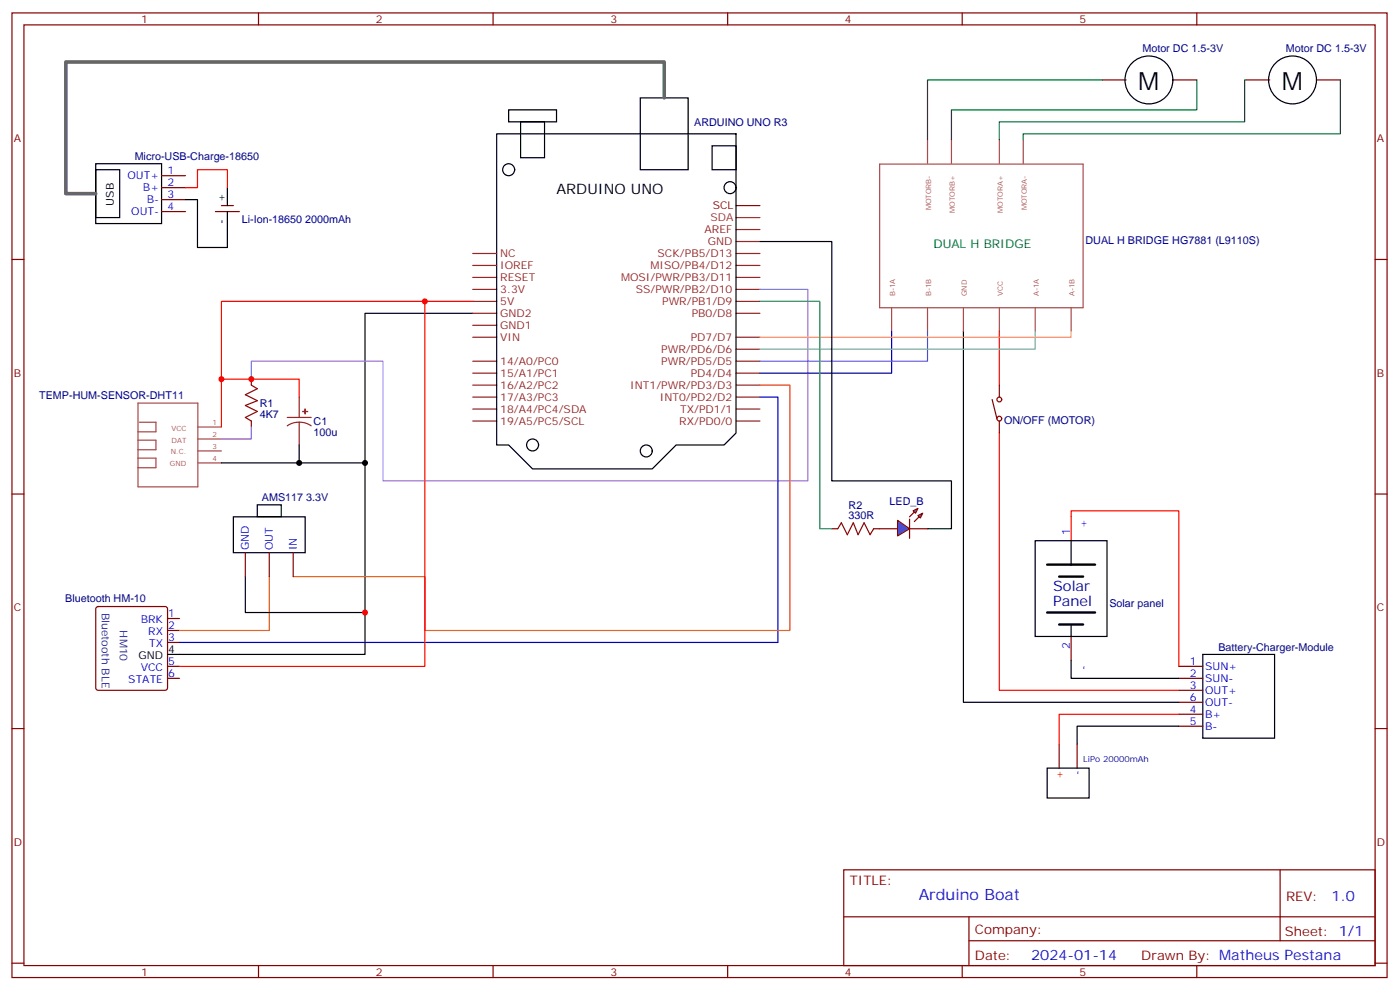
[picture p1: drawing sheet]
<svg xmlns="http://www.w3.org/2000/svg" width="413mm" height="292mm" viewBox="0 0 413 292" stroke-linecap="round" stroke-linejoin="round" font-family="sans-serif">
<g fill="none" stroke="#870000" stroke-width=".35">
<path d="M3.5 3.8h405.4v284.3h-405.4zM7.1 7.3h398.2v277.3h-398.2zM76.2 3.8v3.5M145.3 3.8v3.5M214.5 3.8v3.5M283.6 3.8v3.5M352.8 3.8v3.5M324.9 23.6h7.1M345.7 23.6h7.1M367.2 23.6h7.1M388.1 23.6h7M47.6 51.8h7.1"/>
<path d="M47.6 55.3h7.1M47.6 58.8h7.1M3.5 76.5h3.6M47.6 62.4h7.1M63.5 62.4h7.1M65.3 60.6h3.5M405.3 76.5h3.6M74.1 111.8v1.7M292.5 117.8l1.4 5.6M294.6 113.5v3.6M74.1 124.1v1.8M294.6 124.1v3.5"/>
<path d="M3.5 145.6h3.6M245.2 155.9h1.7M257.5 155.9h7.1M268.1 155.9h5.3M405.3 145.6h3.6M28.5 179l.4-.2h19.8l.5 .2 .2 .5v23.3l-.2 .5-.5 .2h-19.8l-.5-.3-.2-.4v-23.3zM72.3 162.9v7.1M79.4 162.9v7.1M86.4 162.9v7.1M49.4 196.4h3.5M49.4 200h3.5M49.4 182.3h3.5"/>
<path d="M49.4 185.8h3.5M49.4 189.4h3.5M315.7 187.6v7.1M347.5 196.4h7M347.5 200h7M3.5 214.8h3.6M312.2 219.4v7M317.5 219.4v7M347.5 203.5h7M347.5 207h7M347.5 210.5h7M347.5 214.1h7"/>
<path d="M405.3 214.8h3.6M248.7 256.4h156.6v28.2h-156.6zM377.3 256.4v20.9M248.7 270.2h156.5M285.6 277.3h119.6M285.6 270.2v14.2M3.5 283.9h3.6M76.2 284.6v3.5M145.3 284.6v3.5M214.5 284.6v3.5M283.6 284.6v3.5M352.8 284.6v3.5"/>
<path d="M405.3 283.9h3.6"/>
<circle cx="294.6" cy="117.8" r=".71"/>
<circle cx="294.6" cy="123.4" r=".71"/>
</g>
<g fill="none" stroke="#000" stroke-width=".35">
<path d="M146.4 39.4h70.6v88.2l-3.6 3.6h-14.1l-7 7h-35.3l-7.1-7h-3.5zM149.9 32.4h14.1v3.5h-14.1zM153.5 35.9h7v10.6h-7zM188.7 28.9h14.1v21.1h-14.1zM28.2 48.3h19.4v17.6h-19.4zM28.2 50h7.1v14.1h-7.1zM54.7 58.8h3.5v14.2h8.8v-10.6M67 55.3v5.3M209.9 43h7.1v7h-7.1zM224 71.2h21.2v70.5h35.3v14.2h-7.1M139.3 92.4h-31.7v44.1h-42.3M284 97.6v109.4h63.5"/>
<path d="M88.2 131.2v5.3M107.6 136.5v56.4h-58.2M68.8 152.3h21.2v10.6h-21.2zM75.8 148.8h7.1v3.5h-7.1zM305.2 159.4h21.1v28.2h-21.1zM315.7 159.4v7M72.3 170v10.6h35.3M315.7 194.7v5.3h31.8M315.7 184.1v3.5M354.5 192.9h21.2v24.7h-21.2zM347.5 214.1h-30v5.3M308.7 226.4h12.3v8.8h-12.3z"/>
<circle cx="338.7" cy="23.6" r="7.1"/>
<circle cx="381" cy="23.6" r="7.1"/>
<circle cx="149.9" cy="50" r="1.76"/>
<circle cx="215.2" cy="55.3" r="1.76"/>
<circle cx="157" cy="131.2" r="1.76"/>
<circle cx="190.5" cy="132.9" r="1.76"/>
</g>
<path d="M54.7 55.3h3.5v-5.3h8.8v5.3M125.2 88.8v107.6h-72.3M139.3 88.8h-74v23M294.6 97.6v15.9M88.2 117.1v-5.3h-22.9v14.1M294.6 127.6v75.9h52.9M315.7 159.4v-8.8h31.8v45.8M347.5 210.5h-35.3v8.9" fill="none" stroke="#f00" stroke-width=".35"/>
<path d="M308.7 166.4h14.1M312.2 170h7.1M308.7 180.6h14.1M312.2 184.1h7.1" fill="none" stroke="#000" stroke-width=".71"/>
<g fill="none" stroke="#a64a4a" stroke-width=".35">
<path d="M259.3 48.4h60v42.3h-60zM273.4 41.2v6.9M280.5 41.2v6.9M294.6 41.2v6.9M301.6 41.2v6.9M262.8 90.7v6.9M273.4 90.7v6.9M284 90.7v6.9M294.6 90.7v6.9M305.2 90.7v6.9M315.7 90.7v6.9M40.7 118.8h17.6v24.7h-17.6z"/>
<path d="M40.7 129.8h5.3v2.8h-5.3M40.7 135h5.3v2.9h-5.3M41 124.5h5v2.8h-5.3M58.3 125.9h7M58.3 129.4h7M58.3 132.9h7M58.3 136.5h7"/>
</g>
<g fill="none" stroke="#8c2424" stroke-width=".35">
<path d="M139.3 78.2h7.1M139.3 74.7h7.1M217 78.2h7M217 74.7h7M217 71.2h7M217 67.7h7M139.3 99.4h7.1M139.3 92.4h7.1M139.3 88.8h7.1M139.3 85.3h7.1M139.3 81.8h7.1M139.3 95.9h7.1"/>
<path d="M217 99.4h7M217 92.4h7M217 88.8h7M217 85.3h7M217 81.8h7M88.2 117.1v5.9M139.3 117.1h7.1M139.3 113.5h7.1M139.3 110h7.1M139.3 106.5h7.1M217 117.1h7M217 113.5h7"/>
<path d="M217 110h7M217 106.5h7M217 102.9h7M84.7 123h7M88.2 124.5l-1.9 .2-1.6 .8M88.2 124.5l1.8 .2 1.7 .8M88.2 124.5v6.7M139.3 124.1h7.1M139.3 120.6h7.1M217 124.1h7M217 120.6h7"/>
</g>
<g fill="#8c2424" stroke="#8c2424" stroke-width=".35">
<path d="M89.3 121.3h1.4z"/>
<path d="M89.9 120.6l.1 1.4z"/>
</g>
<path d="M324.9 23.6h-51.5v17.6M352.8 23.6v8.8h-72.3v8.8M367.2 23.6h-.3v12.3h-72.3v5.3M395.1 23.6v15.8h-93.5v1.8" fill="none" stroke="#008700" stroke-width=".35"/>
<path d="M74.1 113.5l1.7 1.1-3.5 1.7 3.5 1.8-3.5 1.4 3.5 1.8-3.5 1.7 1.8 1.1M246.9 155.9l1.1-1.8 1.8 3.5 1.7-3.5 1.4 3.5 1.8-3.5 1.8 3.5 1-1.7" fill="none" stroke="#a10000" stroke-width=".35"/>
<path d="M74.1 125.9v3.5h-8.8" fill="none" stroke="#93f" stroke-width=".35"/>
<path d="M217 64.1h7" fill="none" stroke="#933" stroke-width=".35"/>
<path d="M217 60.6h7" fill="none" stroke="#900" stroke-width=".35"/>
<path d="M195.8 28.9v-10.6h-176.4v38.8h8.8" fill="none" stroke="#666" stroke-width="1.1"/>
<path d="M224 85.3h14.1v56.4h-125.2v-35.2h-38.8v5.3" fill="none" stroke="#96f" stroke-width=".35"/>
<path d="M224 117.1h5.3v72.3h-176.4" fill="none" stroke="#00f" stroke-width=".35"/>
<path d="M224 113.5h8.8v72.3h-107.6v-15.8h-38.8M79.4 170v15.8h-26.5" fill="none" stroke="#f60" stroke-width=".35"/>
<path d="M262.8 97.6v12.4h-38.8" fill="none" stroke="#009" stroke-width=".35"/>
<path d="M273.4 97.6v8.9h-49.4" fill="none" stroke="#09f" stroke-width=".35"/>
<path d="M305.2 97.6v5.3h-81.2" fill="none" stroke="#6c9" stroke-width=".35"/>
<path d="M315.7 97.6v1.8h-91.7" fill="none" stroke="#fc3" stroke-width=".35"/>
<path d="M224 88.8h17.7v67.1h3.5" fill="none" stroke="#096" stroke-width=".35"/>
<g fill="#09f" stroke="#870000" stroke-width=".35">
<path d="M270.6 152l1.4-.7-.7 1.4z"/>
<path d="M269.2 150.6l1.4-.7-.7 1.4z"/>
</g>
<g fill="#870000" stroke="#870000" stroke-width=".35">
<path d="M269.5 153.7l1.4-1.4z"/>
<path d="M268.1 152.3l1.4-1.4z"/>
</g>
<path d="M268.1 153v5.7z" fill="#f00" stroke="#870000" stroke-width=".35"/>
<path d="M264.6 153.4l3.5 2.5-3.5 2.1z" fill="#09f" stroke="#870000" stroke-width=".35"/>
<circle cx="88.2" cy="136.5" r=".88" fill="#000"/>
<circle cx="74.1" cy="111.8" r=".88" fill="#c00"/>
<circle cx="107.6" cy="136.5" r=".88" fill="#000"/>
<g fill="#f00">
<circle cx="65.3" cy="111.8" r=".88"/>
<circle cx="125.2" cy="88.8" r=".88"/>
</g>
<circle cx="107.6" cy="180.6" r=".88" fill="#c00"/>
<g font-size="7.4">
<text x="335.5" y="26.6">M</text>
<text x="377.8" y="26.6">M</text>
</g>
<text font-size="4.6" fill="#00f" x="270.8" y="265.4">Arduino Boat</text>
<text font-size="4.2" x="164" y="57.1">ARDUINO UNO</text>
<g font-size="4.2" fill="#009">
<text x="310.4" y="174.3">Solar</text>
<text x="310.4" y="178.5">Panel</text>
</g>
<g font-size="4.2" fill="#00f">
<text x="392.5" y="265.7">1.0</text>
<text x="304" y="283">2024-01-14</text>
</g>
<g font-size="3.9" fill="#800">
<text x="250.5" y="261">TITLE:</text>
<text x="379.1" y="265.7">REV:</text>
<text x="287.4" y="275.2">Company:</text>
<text x="378.7" y="275.8">Sheet: 1/1</text>
<text x="287.4" y="282.9">Date:</text>
<text x="336.4" y="282.9">Drawn By: Matheus Pestana</text>
</g>
<text font-size="3.5" fill="#060" x="275.2" y="73">DUAL H BRIDGE</text>
<g font-size="3.2" fill="#800">
<text x="41.6" y="6.8">1</text>
<text x="110.8" y="6.8">2</text>
<text x="179.9" y="6.8">3</text>
<text x="249.1" y="6.8">4</text>
<text x="318.2" y="6.8">5</text>
<text x="4.1" y="41.9">A</text>
<text x="405.9" y="41.9">A</text>
<text x="4.1" y="111.1">B</text>
<text x="405.9" y="111.1">B</text>
<text x="4.1" y="180.2">C</text>
<text x="405.9" y="180.2">C</text>
<text x="4.1" y="249.3">D</text>
<text x="405.9" y="249.3">D</text>
<text x="41.6" y="287.6">1</text>
<text x="110.8" y="287.6">2</text>
<text x="179.9" y="287.6">3</text>
<text x="249.1" y="287.6">4</text>
<text x="318.2" y="287.6">5</text>
</g>
<g font-size="3.2" fill="#000080">
<text x="336.7" y="15.5">Motor DC 1.5-3V</text>
<text x="379.1" y="15.5">Motor DC 1.5-3V</text>
<text x="204.6" y="37.1">ARDUINO UNO R3</text>
<text x="39.7" y="47.2">Micro-USB-Charge-18650</text>
<text x="320" y="72">DUAL H BRIDGE HG7881 (L9110S)</text>
<text x="11.6" y="117.8">TEMP-HUM-SENSOR-DHT11</text>
<text x="76.6" y="120">R1</text>
<text x="76.6" y="123.2">4K7</text>
<text x="92.4" y="125.2">C1</text>
<text x="296" y="124.9">ON/OFF (MOTOR)</text>
<text x="92.4" y="128.4">100u</text>
<text x="77.2" y="147.7">AMS117 3.3V</text>
<text x="250.1" y="150">R2</text>
<text x="262.2" y="148.8">LED_B</text>
<text x="250.1" y="153">330R</text>
<text x="19.2" y="177.6">Bluetooth HM-10</text>
<text x="327" y="178.9">Solar panel</text>
<text x="359.1" y="191.8">Battery-Charger-Module</text>
</g>
<g font-size="3.2" fill="#00f">
<text x="37.5" y="52.8">OUT+</text>
<text x="49.4" y="51.4">1</text>
<text x="42.1" y="56.4">B+</text>
<text x="43.3" y="59.9">B-</text>
<text x="49.4" y="55">2</text>
<text x="49.4" y="58.5">3</text>
<text x="38.7" y="63.4">OUT-</text>
<text x="49.4" y="62">4</text>
<text x="320.3" y="155.6" transform="rotate(-90 320.3 155.6)">+</text>
<text x="315.4" y="157.6" transform="rotate(-90 315.4 157.6)">1</text>
<text x="73.4" y="162.2" transform="rotate(-90 73.4 162.2)">GND</text>
<text x="80.4" y="162.2" transform="rotate(-90 80.4 162.2)">OUT</text>
<text x="87.5" y="162.2" transform="rotate(-90 87.5 162.2)">IN</text>
<text x="41.5" y="183.7">BRK</text>
<text x="49.6" y="182">1</text>
<text x="49.6" y="185.5">2</text>
<text x="43.7" y="187.3">RX</text>
<text x="44" y="190.8">TX</text>
<text x="49.6" y="189">3</text>
<text x="315.4" y="191.4" transform="rotate(-90 315.4 191.4)">2</text>
<text x="41.5" y="197.8">VCC</text>
<text x="49.6" y="196.1">5</text>
<text x="320.3" y="197.5" transform="rotate(-90 320.3 197.5)">-</text>
<text x="350.8" y="196.1">1</text>
<text x="355.2" y="197.5">SUN+</text>
<text x="37.8" y="201.4">STATE</text>
<text x="49.6" y="199.6">6</text>
<text x="350.8" y="199.6">2</text>
<text x="350.8" y="203.1">3</text>
<text x="355.2" y="201">SUN-</text>
<text x="350.8" y="206.7">6</text>
<text x="355.2" y="204.5">OUT+</text>
<text x="355.2" y="208.1">OUT-</text>
<text x="350.8" y="210.2">4</text>
<text x="350.8" y="213.7">5</text>
<text x="355.2" y="211.6">B+</text>
<text x="355.2" y="215.1">B-</text>
<text x="318.6" y="228.6" transform="rotate(-90 318.6 228.6)">-</text>
</g>
<g font-size="3.2">
<text x="66.3" y="59.7" transform="rotate(-90 66.3 59.7)">+</text>
<text x="33.5" y="60.6" transform="rotate(-90 33.5 60.6)">USB</text>
<text x="66.3" y="65.9" transform="rotate(-90 66.3 65.9)">-</text>
<text x="40.8" y="194.3">GND</text>
<text x="49.6" y="192.5">4</text>
</g>
<text font-size="3.2" fill="#009" x="71.3" y="65.8">Li-Ion-18650 2000mAh</text>
<text font-size="3.2" fill="#933" x="209.5" y="65.2">SDA</text>
<text font-size="3.2" fill="#900" x="210.1" y="61.7">SCL</text>
<g font-size="3.2" fill="#8d2323">
<text x="207.7" y="68.7">AREF</text>
<text x="147.5" y="75.8">NC</text>
<text x="193.9" y="75.8">SCK/PB5/D13</text>
<text x="208.6" y="72.2">GND</text>
<text x="147.5" y="82.8">RESET</text>
<text x="147.5" y="79.3">IOREF</text>
<text x="183.1" y="82.8">MOSI/PWR/PB3/D11</text>
<text x="191.8" y="79.3">MISO/PB4/D12</text>
<text x="147.5" y="89.9">5V</text>
<text x="147.5" y="86.4">3.3V</text>
<text x="187.4" y="86.4">SS/PWR/PB2/D10</text>
<text x="195.2" y="89.9">PWR/PB1/D9</text>
<text x="147.5" y="93.4">GND2</text>
<text x="203.9" y="93.4">PB0/D8</text>
<text x="147.5" y="100.5">VIN</text>
<text x="147.5" y="96.9">GND1</text>
<text x="203.6" y="100.5">PD7/D7</text>
<text x="147.5" y="107.5">14/A0/PC0</text>
<text x="194.9" y="107.5">PWR/PD5/D5</text>
<text x="194.9" y="104">PWR/PD6/D6</text>
<text x="147.5" y="111.1">15/A1/PC1</text>
<text x="203.6" y="111.1">PD4/D4</text>
<text x="147.5" y="118.1">17/A3/PC3</text>
<text x="147.5" y="114.6">16/A2/PC2</text>
<text x="185.8" y="114.6">INT1/PWR/PD3/D3</text>
<text x="194.5" y="118.1">INT0/PD2/D2</text>
<text x="147.5" y="125.2">19/A5/PC5/SCL</text>
<text x="147.5" y="121.6">18/A4/PC4/SDA</text>
<text x="200.2" y="125.2">RX/PD0/0</text>
<text x="200.5" y="121.6">TX/PD1/1</text>
</g>
<g font-size="3.2" fill="#039">
<text x="30" y="180.6" transform="rotate(90 30 180.6)">Bluetooth BLE</text>
<text x="35.3" y="185.8" transform="rotate(90 35.3 185.8)">HM10</text>
</g>
<text font-size="3.2" fill="#f00" x="313.3" y="229.7" transform="rotate(-90 313.3 229.7)">+</text>
<text font-size="2.5" fill="#009" x="319.3" y="224.6">LiPo 20000mAh</text>
<g font-size="2.1" fill="#a54b4b">
<text x="274.4" y="62" transform="rotate(-90 274.4 62)">MOTORB-</text>
<text x="281.5" y="62.8" transform="rotate(-90 281.5 62.8)">MOTORB+</text>
<text x="295.6" y="62.8" transform="rotate(-90 295.6 62.8)">MOTORA+</text>
<text x="302.7" y="62" transform="rotate(-90 302.7 62)">MOTORA-</text>
<text x="263.9" y="87.3" transform="rotate(-90 263.9 87.3)">B-1A</text>
<text x="274.4" y="87.3" transform="rotate(-90 274.4 87.3)">B-1B</text>
<text x="285" y="87.3" transform="rotate(-90 285 87.3)">GND</text>
<text x="295.6" y="87.3" transform="rotate(-90 295.6 87.3)">VCC</text>
<text x="306.2" y="87.3" transform="rotate(-90 306.2 87.3)">A-1A</text>
<text x="316.8" y="87.3" transform="rotate(-90 316.8 87.3)">A-1B</text>
<text x="62.6" y="125.2">1</text>
<text x="50.6" y="126.9">VCC</text>
<text x="50.6" y="130.4">DAT</text>
<text x="62.6" y="128.7">2</text>
<text x="50.1" y="137.5">GND</text>
<text x="50.4" y="134">N.C.</text>
<text x="62.6" y="132.2">3</text>
<text x="62.6" y="135.8">4</text>
</g>
</svg>
